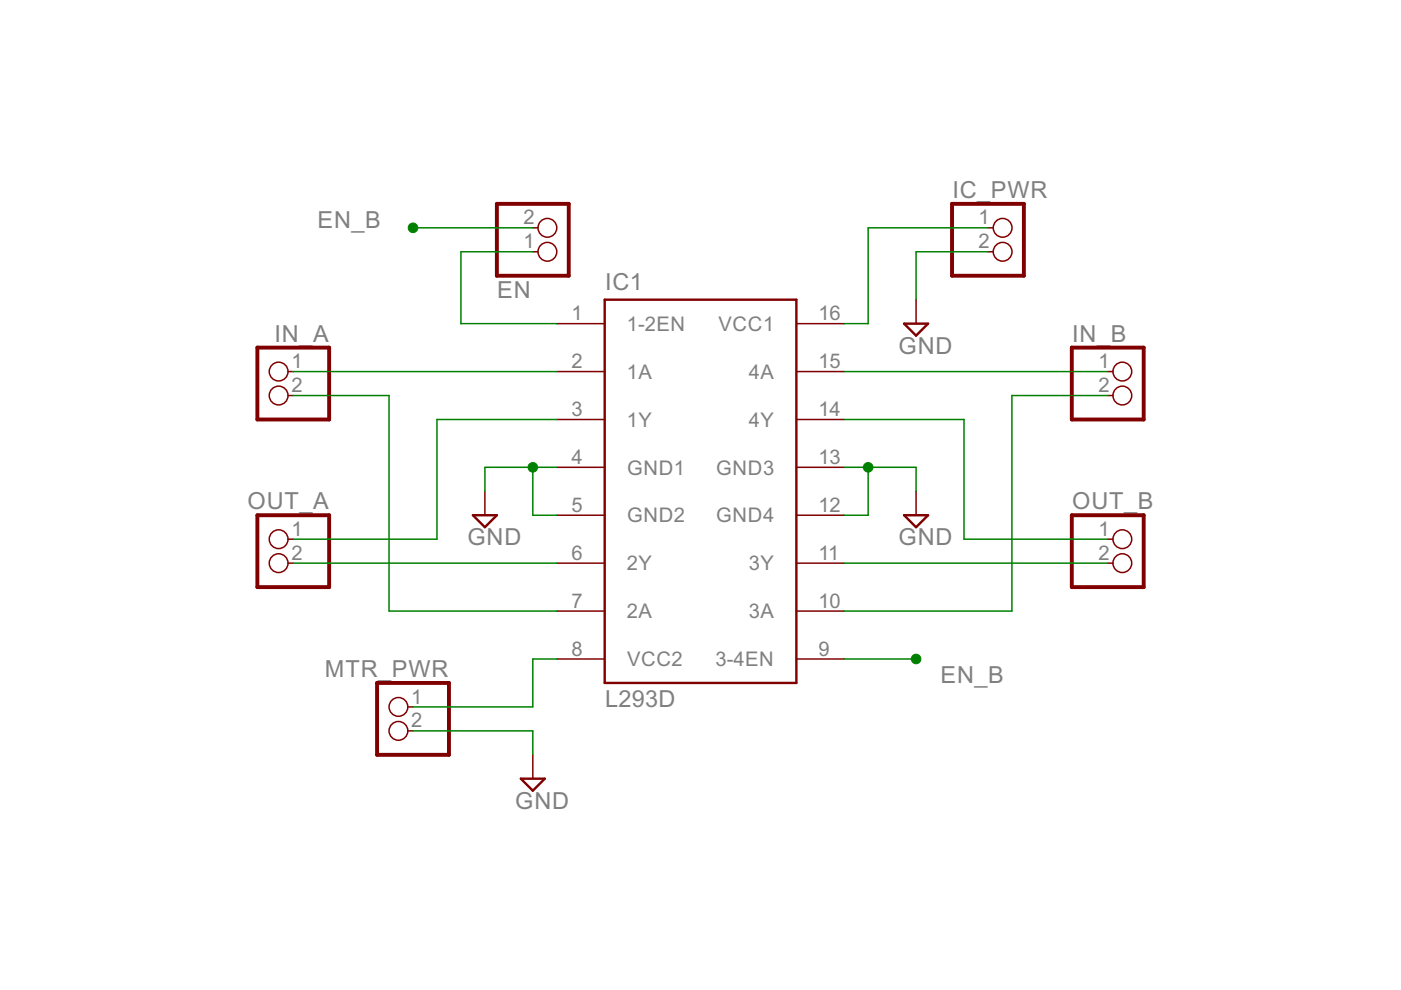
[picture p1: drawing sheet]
<?xml version="1.0" encoding="utf-8"?>
<!DOCTYPE eagle SYSTEM "eagle.dtd">
<eagle version="6.5.0">
<drawing>
<settings>
<setting alwaysvectorfont="no"/>
<setting verticaltext="up"/>
</settings>
<grid distance="0.1" unitdist="inch" unit="inch" style="lines" multiple="1" display="no" altdistance="0.01" altunitdist="inch" altunit="inch"/>
<schematic xreflabel="%F%N/%S.%C%R" xrefpart="/%S.%C%R">
<libraries>
<library name="st-microelectronics">
<symbols>
<symbol name="L293D">
<wire x1="-10.16" y1="20.32" x2="-10.16" y2="-20.32" width="0.254" layer="94"/>
<wire x1="-10.16" y1="-20.32" x2="10.16" y2="-20.32" width="0.254" layer="94"/>
<wire x1="10.16" y1="-20.32" x2="10.16" y2="20.32" width="0.254" layer="94"/>
<wire x1="10.16" y1="20.32" x2="-10.16" y2="20.32" width="0.254" layer="94"/>
<text x="-10.16" y="21.336" size="1.778" layer="95">&gt;NAME</text>
<text x="-10.16" y="-22.86" size="1.778" layer="96">&gt;VALUE</text>
<pin name="1-2EN" x="-15.24" y="17.78" length="middle" direction="in"/>
<pin name="1A" x="-15.24" y="12.7" length="middle" direction="in"/>
<pin name="1Y" x="-15.24" y="7.62" length="middle" direction="out"/>
<pin name="GND1" x="-15.24" y="2.54" length="middle" direction="pwr"/>
<pin name="GND2" x="-15.24" y="-2.54" length="middle" direction="pwr"/>
<pin name="2Y" x="-15.24" y="-7.62" length="middle" direction="out"/>
<pin name="2A" x="-15.24" y="-12.7" length="middle" direction="in"/>
<pin name="VCC2" x="-15.24" y="-17.78" length="middle" direction="pwr"/>
<pin name="VCC1" x="15.24" y="17.78" length="middle" direction="pwr" rot="R180"/>
<pin name="4A" x="15.24" y="12.7" length="middle" direction="in" rot="R180"/>
<pin name="4Y" x="15.24" y="7.62" length="middle" direction="out" rot="R180"/>
<pin name="GND3" x="15.24" y="2.54" length="middle" direction="pwr" rot="R180"/>
<pin name="GND4" x="15.24" y="-2.54" length="middle" direction="pwr" rot="R180"/>
<pin name="3Y" x="15.24" y="-7.62" length="middle" direction="out" rot="R180"/>
<pin name="3A" x="15.24" y="-12.7" length="middle" direction="in" rot="R180"/>
<pin name="3-4EN" x="15.24" y="-17.78" length="middle" direction="in" rot="R180"/>
</symbol>
</symbols>
<devicesets>
<deviceset name="L293D" prefix="IC">
<gates>
<gate name="G$1" symbol="L293D" x="0" y="0"/>
</gates>
<devices>
<device name="" package="DIL16">
<connects>
<connect gate="G$1" pin="1-2EN" pad="1"/>
<connect gate="G$1" pin="1A" pad="2"/>
<connect gate="G$1" pin="1Y" pad="3"/>
<connect gate="G$1" pin="2A" pad="7"/>
<connect gate="G$1" pin="2Y" pad="6"/>
<connect gate="G$1" pin="3-4EN" pad="9"/>
<connect gate="G$1" pin="3A" pad="10"/>
<connect gate="G$1" pin="3Y" pad="11"/>
<connect gate="G$1" pin="4A" pad="15"/>
<connect gate="G$1" pin="4Y" pad="14"/>
<connect gate="G$1" pin="GND1" pad="4"/>
<connect gate="G$1" pin="GND2" pad="5"/>
<connect gate="G$1" pin="GND3" pad="13"/>
<connect gate="G$1" pin="GND4" pad="12"/>
<connect gate="G$1" pin="VCC1" pad="16"/>
<connect gate="G$1" pin="VCC2" pad="8"/>
</connects>
<technologies>
<technology name="">
<attribute name="MF" value="" constant="no"/>
<attribute name="MPN" value="L293D" constant="no"/>
<attribute name="OC_FARNELL" value="9589619" constant="no"/>
<attribute name="OC_NEWARK" value="56P8249" constant="no"/>
</technology>
</technologies>
</device>
</devices>
</deviceset>
</devicesets>
</library>
<library name="pinhead">
<symbols>
<symbol name="PINHD2">
<wire x1="-6.35" y1="-2.54" x2="1.27" y2="-2.54" width="0.4064" layer="94"/>
<wire x1="1.27" y1="-2.54" x2="1.27" y2="5.08" width="0.4064" layer="94"/>
<wire x1="1.27" y1="5.08" x2="-6.35" y2="5.08" width="0.4064" layer="94"/>
<wire x1="-6.35" y1="5.08" x2="-6.35" y2="-2.54" width="0.4064" layer="94"/>
<text x="-6.35" y="5.715" size="1.778" layer="95">&gt;NAME</text>
<text x="-6.35" y="-5.08" size="1.778" layer="96">&gt;VALUE</text>
<pin name="1" x="-2.54" y="2.54" visible="pad" length="short" direction="pas" function="dot"/>
<pin name="2" x="-2.54" y="0" visible="pad" length="short" direction="pas" function="dot"/>
</symbol>
</symbols>
<devicesets>
<deviceset name="PINHD-1X2" prefix="JP" uservalue="yes">
<gates>
<gate name="G$1" symbol="PINHD2" x="0" y="0"/>
</gates>
<devices>
<device name="" package="1X02">
<connects>
<connect gate="G$1" pin="1" pad="1"/>
<connect gate="G$1" pin="2" pad="2"/>
</connects>
<technologies>
<technology name=""/>
</technologies>
</device>
<device name="/90" package="1X02/90">
<connects>
<connect gate="G$1" pin="1" pad="1"/>
<connect gate="G$1" pin="2" pad="2"/>
</connects>
<technologies>
<technology name=""/>
</technologies>
</device>
</devices>
</deviceset>
</devicesets>
</library>
<library name="supply2">
<symbols>
<symbol name="GND">
<wire x1="-1.27" y1="0" x2="1.27" y2="0" width="0.254" layer="94"/>
<wire x1="1.27" y1="0" x2="0" y2="-1.27" width="0.254" layer="94"/>
<wire x1="0" y1="-1.27" x2="-1.27" y2="0" width="0.254" layer="94"/>
<text x="-1.905" y="-3.175" size="1.778" layer="96">&gt;VALUE</text>
<pin name="GND" x="0" y="2.54" visible="off" length="short" direction="sup" rot="R270"/>
</symbol>
</symbols>
<devicesets>
<deviceset name="GND" prefix="SUPPLY">
<gates>
<gate name="GND" symbol="GND" x="0" y="0"/>
</gates>
<devices>
<device name="">
<technologies>
<technology name=""/>
</technologies>
</device>
</devices>
</deviceset>
</devicesets>
</library>
</libraries>
<attributes>
</attributes>
<variantdefs>
</variantdefs>
<classes>
<class number="0" name="default" width="0" drill="0">
</class>
</classes>
<parts>
<part name="IC1" library="st-microelectronics" deviceset="L293D" device=""/>
<part name="IC_PWR" library="pinhead" deviceset="PINHD-1X2" device=""/>
<part name="MTR_PWR" library="pinhead" deviceset="PINHD-1X2" device=""/>
<part name="IN_A" library="pinhead" deviceset="PINHD-1X2" device=""/>
<part name="IN_B" library="pinhead" deviceset="PINHD-1X2" device=""/>
<part name="OUT_A" library="pinhead" deviceset="PINHD-1X2" device=""/>
<part name="OUT_B" library="pinhead" deviceset="PINHD-1X2" device=""/>
<part name="EN" library="pinhead" deviceset="PINHD-1X2" device=""/>
<part name="SUPPLY1" library="supply2" deviceset="GND" device=""/>
<part name="SUPPLY2" library="supply2" deviceset="GND" device=""/>
<part name="SUPPLY3" library="supply2" deviceset="GND" device=""/>
<part name="SUPPLY4" library="supply2" deviceset="GND" device=""/>
</parts>
<sheets>
<sheet>
<plain>
</plain>
<instances>
<instance part="IC1" gate="G$1" x="76.2" y="45.72"/>
<instance part="IC_PWR" gate="G$1" x="109.22" y="71.12"/>
<instance part="MTR_PWR" gate="G$1" x="43.18" y="20.32" rot="MR0"/>
<instance part="IN_A" gate="G$1" x="30.48" y="55.88" rot="MR0"/>
<instance part="IN_B" gate="G$1" x="121.92" y="55.88"/>
<instance part="OUT_A" gate="G$1" x="30.48" y="38.1" rot="MR0"/>
<instance part="OUT_B" gate="G$1" x="121.92" y="38.1"/>
<instance part="EN" gate="G$1" x="60.96" y="73.66" rot="MR180"/>
<instance part="SUPPLY1" gate="GND" x="99.06" y="63.5"/>
<instance part="SUPPLY2" gate="GND" x="53.34" y="43.18"/>
<instance part="SUPPLY3" gate="GND" x="99.06" y="43.18"/>
<instance part="SUPPLY4" gate="GND" x="58.42" y="15.24"/>
</instances>
<busses>
</busses>
<nets>
<net name="1A" class="0">
<segment>
<pinref part="IN_A" gate="G$1" pin="1"/>
<pinref part="IC1" gate="G$1" pin="1A"/>
<wire x1="33.02" y1="58.42" x2="60.96" y2="58.42" width="0.1524" layer="91"/>
</segment>
</net>
<net name="2A" class="0">
<segment>
<pinref part="IN_A" gate="G$1" pin="2"/>
<wire x1="33.02" y1="55.88" x2="43.18" y2="55.88" width="0.1524" layer="91"/>
<wire x1="43.18" y1="55.88" x2="43.18" y2="33.02" width="0.1524" layer="91"/>
<pinref part="IC1" gate="G$1" pin="2A"/>
<wire x1="43.18" y1="33.02" x2="60.96" y2="33.02" width="0.1524" layer="91"/>
</segment>
</net>
<net name="1Y" class="0">
<segment>
<pinref part="OUT_A" gate="G$1" pin="1"/>
<wire x1="33.02" y1="40.64" x2="48.26" y2="40.64" width="0.1524" layer="91"/>
<pinref part="IC1" gate="G$1" pin="1Y"/>
<wire x1="48.26" y1="40.64" x2="48.26" y2="53.34" width="0.1524" layer="91"/>
<wire x1="48.26" y1="53.34" x2="60.96" y2="53.34" width="0.1524" layer="91"/>
</segment>
</net>
<net name="2Y" class="0">
<segment>
<pinref part="OUT_A" gate="G$1" pin="2"/>
<pinref part="IC1" gate="G$1" pin="2Y"/>
<wire x1="33.02" y1="38.1" x2="60.96" y2="38.1" width="0.1524" layer="91"/>
</segment>
</net>
<net name="4A" class="0">
<segment>
<pinref part="IC1" gate="G$1" pin="4A"/>
<pinref part="IN_B" gate="G$1" pin="1"/>
<wire x1="91.44" y1="58.42" x2="119.38" y2="58.42" width="0.1524" layer="91"/>
</segment>
</net>
<net name="3A" class="0">
<segment>
<pinref part="IN_B" gate="G$1" pin="2"/>
<wire x1="119.38" y1="55.88" x2="109.22" y2="55.88" width="0.1524" layer="91"/>
<wire x1="109.22" y1="55.88" x2="109.22" y2="33.02" width="0.1524" layer="91"/>
<pinref part="IC1" gate="G$1" pin="3A"/>
<wire x1="109.22" y1="33.02" x2="91.44" y2="33.02" width="0.1524" layer="91"/>
</segment>
</net>
<net name="3Y" class="0">
<segment>
<pinref part="IC1" gate="G$1" pin="3Y"/>
<pinref part="OUT_B" gate="G$1" pin="2"/>
<wire x1="91.44" y1="38.1" x2="119.38" y2="38.1" width="0.1524" layer="91"/>
</segment>
</net>
<net name="4Y" class="0">
<segment>
<pinref part="IC1" gate="G$1" pin="4Y"/>
<wire x1="91.44" y1="53.34" x2="104.14" y2="53.34" width="0.1524" layer="91"/>
<wire x1="104.14" y1="53.34" x2="104.14" y2="40.64" width="0.1524" layer="91"/>
<pinref part="OUT_B" gate="G$1" pin="1"/>
<wire x1="104.14" y1="40.64" x2="119.38" y2="40.64" width="0.1524" layer="91"/>
</segment>
</net>
<net name="EN_A" class="0">
<segment>
<pinref part="IC1" gate="G$1" pin="1-2EN"/>
<wire x1="60.96" y1="63.5" x2="50.8" y2="63.5" width="0.1524" layer="91"/>
<pinref part="EN" gate="G$1" pin="1"/>
<wire x1="50.8" y1="63.5" x2="50.8" y2="71.12" width="0.1524" layer="91"/>
<wire x1="50.8" y1="71.12" x2="58.42" y2="71.12" width="0.1524" layer="91"/>
</segment>
</net>
<net name="EN_B" class="0">
<segment>
<pinref part="EN" gate="G$1" pin="2"/>
<wire x1="58.42" y1="73.66" x2="45.72" y2="73.66" width="0.1524" layer="91"/>
<junction x="45.72" y="73.66"/>
<label x="35.56" y="73.66" size="1.778" layer="95"/>
</segment>
<segment>
<pinref part="IC1" gate="G$1" pin="3-4EN"/>
<wire x1="91.44" y1="27.94" x2="99.06" y2="27.94" width="0.1524" layer="91"/>
<junction x="99.06" y="27.94"/>
<label x="101.6" y="25.4" size="1.778" layer="95"/>
</segment>
</net>
<net name="N$9" class="0">
<segment>
<pinref part="IC1" gate="G$1" pin="VCC1"/>
<wire x1="91.44" y1="63.5" x2="93.98" y2="63.5" width="0.1524" layer="91"/>
<wire x1="93.98" y1="63.5" x2="93.98" y2="73.66" width="0.1524" layer="91"/>
<pinref part="IC_PWR" gate="G$1" pin="1"/>
<wire x1="93.98" y1="73.66" x2="106.68" y2="73.66" width="0.1524" layer="91"/>
</segment>
</net>
<net name="N$11" class="0">
<segment>
<pinref part="IC1" gate="G$1" pin="VCC2"/>
<wire x1="60.96" y1="27.94" x2="58.42" y2="27.94" width="0.1524" layer="91"/>
<wire x1="58.42" y1="27.94" x2="58.42" y2="22.86" width="0.1524" layer="91"/>
<pinref part="MTR_PWR" gate="G$1" pin="1"/>
<wire x1="58.42" y1="22.86" x2="45.72" y2="22.86" width="0.1524" layer="91"/>
</segment>
</net>
<net name="GND" class="0">
<segment>
<pinref part="IC_PWR" gate="G$1" pin="2"/>
<wire x1="106.68" y1="71.12" x2="99.06" y2="71.12" width="0.1524" layer="91"/>
<wire x1="99.06" y1="71.12" x2="99.06" y2="66.04" width="0.1524" layer="91"/>
<pinref part="SUPPLY1" gate="GND" pin="GND"/>
</segment>
<segment>
<pinref part="IC1" gate="G$1" pin="GND1"/>
<wire x1="60.96" y1="48.26" x2="58.42" y2="48.26" width="0.1524" layer="91"/>
<wire x1="58.42" y1="48.26" x2="53.34" y2="48.26" width="0.1524" layer="91"/>
<wire x1="53.34" y1="48.26" x2="53.34" y2="45.72" width="0.1524" layer="91"/>
<pinref part="IC1" gate="G$1" pin="GND2"/>
<wire x1="60.96" y1="43.18" x2="58.42" y2="43.18" width="0.1524" layer="91"/>
<wire x1="58.42" y1="43.18" x2="58.42" y2="48.26" width="0.1524" layer="91"/>
<junction x="58.42" y="48.26"/>
<pinref part="SUPPLY2" gate="GND" pin="GND"/>
</segment>
<segment>
<pinref part="IC1" gate="G$1" pin="GND3"/>
<wire x1="91.44" y1="48.26" x2="93.98" y2="48.26" width="0.1524" layer="91"/>
<wire x1="93.98" y1="48.26" x2="99.06" y2="48.26" width="0.1524" layer="91"/>
<wire x1="99.06" y1="48.26" x2="99.06" y2="45.72" width="0.1524" layer="91"/>
<pinref part="IC1" gate="G$1" pin="GND4"/>
<wire x1="91.44" y1="43.18" x2="93.98" y2="43.18" width="0.1524" layer="91"/>
<wire x1="93.98" y1="43.18" x2="93.98" y2="48.26" width="0.1524" layer="91"/>
<junction x="93.98" y="48.26"/>
<pinref part="SUPPLY3" gate="GND" pin="GND"/>
</segment>
<segment>
<pinref part="MTR_PWR" gate="G$1" pin="2"/>
<wire x1="45.72" y1="20.32" x2="58.42" y2="20.32" width="0.1524" layer="91"/>
<wire x1="58.42" y1="20.32" x2="58.42" y2="17.78" width="0.1524" layer="91"/>
<pinref part="SUPPLY4" gate="GND" pin="GND"/>
</segment>
</net>
</nets>
</sheet>
</sheets>
</schematic>
</drawing>
</eagle>
